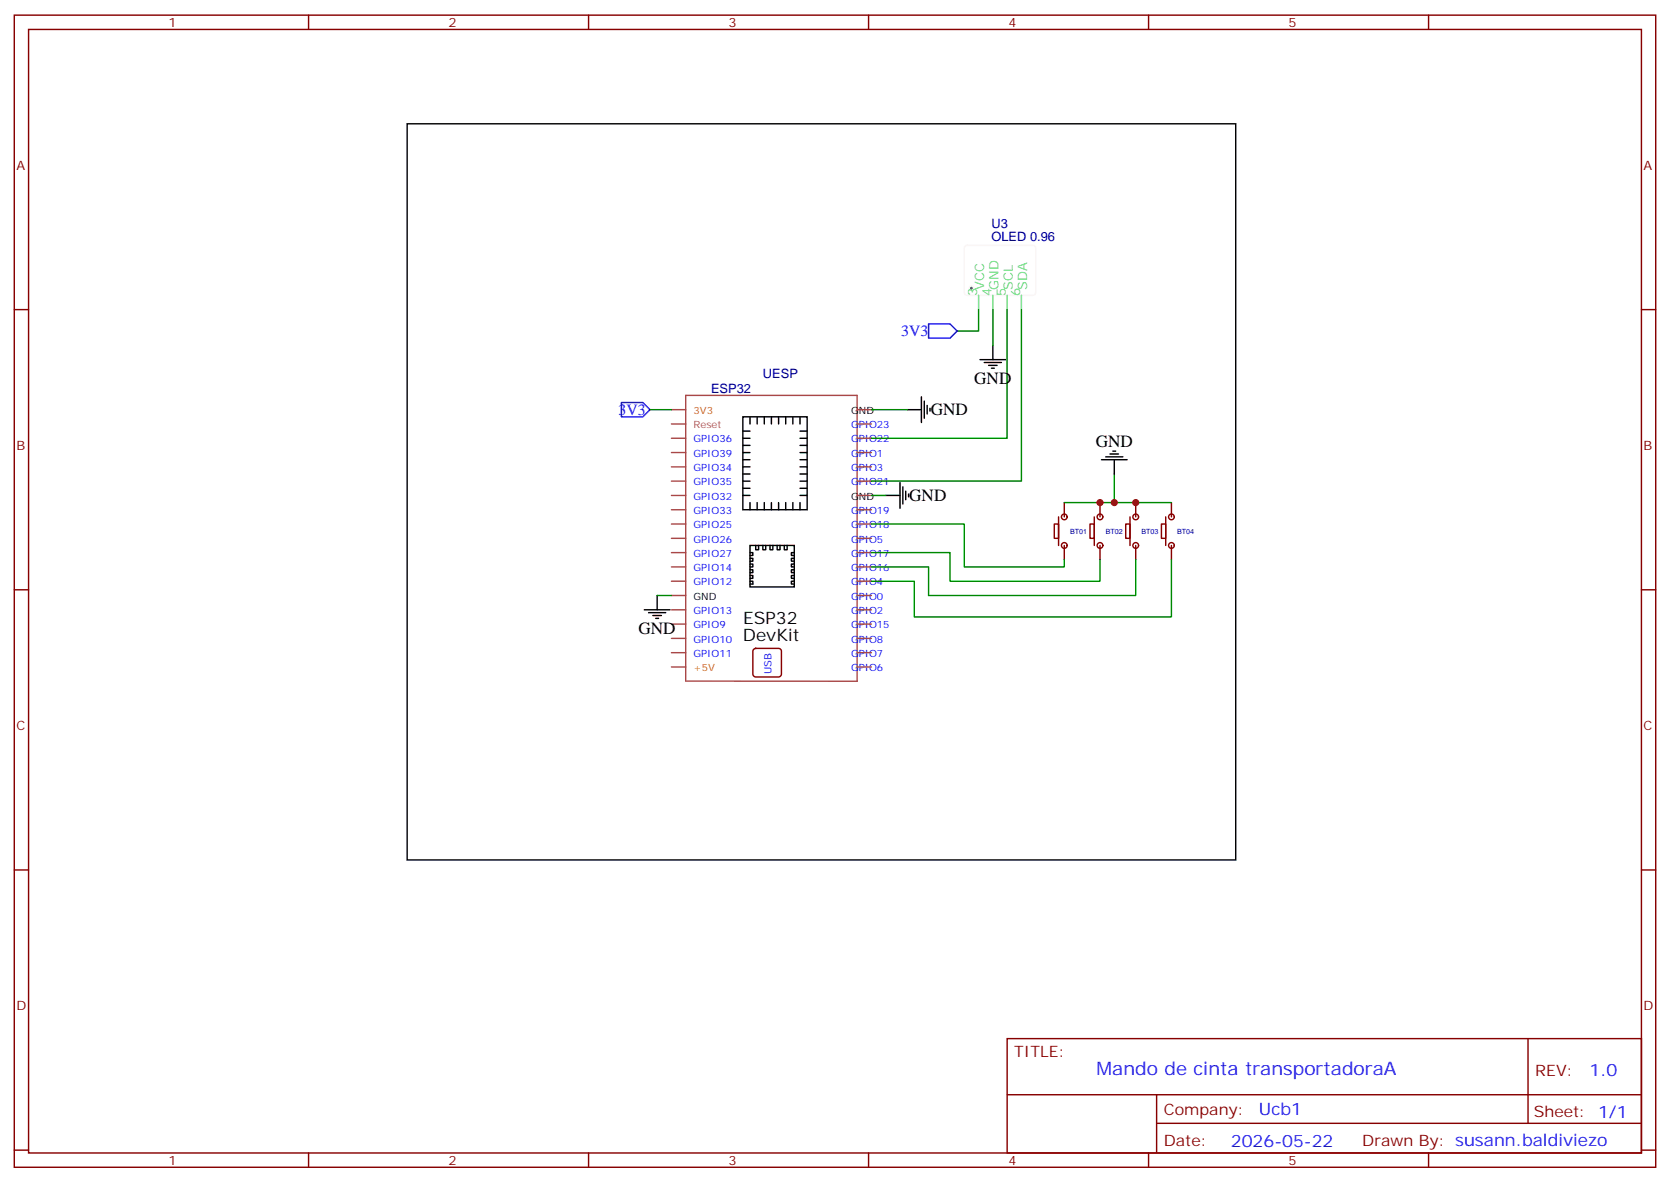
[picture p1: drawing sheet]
<svg xmlns="http://www.w3.org/2000/svg" width="412mm" height="292mm" viewBox="0 0 412 292" stroke-linecap="round" stroke-linejoin="round" font-family="sans-serif">
<g fill="none" stroke="#870000" stroke-width=".35">
<path d="M3.5 3.7h405.4v284.4h-405.4zM7.1 7.3h398.2v277.3h-398.2zM76.2 3.7v3.6M145.3 3.7v3.6M214.5 3.7v3.6M283.6 3.7v3.6M352.8 3.7v3.6M3.5 76.4h3.6M405.3 76.4h3.6M260.3 129.3h1.1v3.6h-1.1zM261.4 127.6v7M262.8 124v3.6"/>
<path d="M262.8 134.6v3.5M269.2 129.3h1v3.6h-1zM270.2 127.6v7M271.6 124v3.6M271.6 134.6v3.5M278 129.3h1v3.6h-1zM279 127.6v7M280.5 124v3.6M280.5 134.6v3.5M286.8 129.3h1.1v3.6h-1.1zM287.9 127.6v7M289.3 124v3.6"/>
<path d="M289.3 134.6v3.5M3.5 145.6h3.6M405.3 145.6h3.6M186.1 160.2l.5-.2h5.7a.71 .71 0 0 1 .7 .7v5.7a.76 .76 0 0 1-.7 .7h-5.7a.76 .76 0 0 1-.7-.7v-5.7zM3.5 214.7h3.6M405.3 214.7h3.6M248.7 256.3h156.6v28.3h-156.6zM377.3 256.4v20.8M248.7 270.2h156.5M285.6 277.2h119.6M285.6 270.2v14.1M3.5 283.8h3.6"/>
<path d="M76.2 284.6v3.5M145.3 284.6v3.5M214.5 284.6v3.5M283.6 284.6v3.5M352.8 284.6v3.5M405.3 283.8h3.6"/>
<circle cx="262.8" cy="127.6" r=".71"/>
<circle cx="262.8" cy="134.6" r=".71"/>
<circle cx="271.6" cy="127.6" r=".71"/>
<circle cx="271.6" cy="134.6" r=".71"/>
<circle cx="280.5" cy="134.6" r=".71"/>
<circle cx="280.5" cy="127.6" r=".71"/>
<circle cx="289.3" cy="127.6" r=".71"/>
<circle cx="289.3" cy="134.6" r=".71"/>
</g>
<g fill="none" stroke="#a64a4a" stroke-width=".35">
<path d="M165.8 118.7h3.5M165.8 115.2h3.5M165.8 111.7h3.5M165.8 108.2h3.5M165.8 104.6h3.5M165.8 101.1h3.5M211.7 118.7h3.5M211.7 115.2h3.5M211.7 111.7h3.5M211.7 108.2h3.5M211.7 104.6h3.5M211.7 101.1h3.5"/>
<path d="M165.8 122.3h3.5M165.8 139.9h3.5M165.8 136.4h3.5M165.8 132.9h3.5M165.8 129.3h3.5M165.8 125.8h3.5M211.7 122.3h3.5M211.7 139.9h3.5M211.7 136.4h3.5M211.7 132.9h3.5M211.7 129.3h3.5M211.7 125.8h3.5"/>
<path d="M165.8 150.5h3.5M165.8 147h3.5M165.8 143.4h3.5M165.8 154h3.5M165.8 157.6h3.5M211.7 150.5h3.5M211.7 147h3.5M211.7 143.4h3.5M211.7 154h3.5M211.7 157.6h3.5M165.8 164.6h3.5M165.8 161.1h3.5"/>
<path d="M169.5 168.1h42.2v-70.5h-42.4v70.5M211.7 164.6h3.5M211.7 161.1h3.5"/>
</g>
<g fill="none" stroke="#000" stroke-width=".35">
<path d="M100.5 30.6h204.7v181.6h-204.7zM183.4 102.9h15.9v22.9h-15.9zM183.4 118.7h1.8M183.4 117h1.8M183.4 115.2h1.8M183.4 113.5h1.8M183.4 111.7h1.8M183.4 109.9h1.8M183.4 108.2h1.8M183.4 106.4h1.8M185.2 102.9v1.7M187 102.9v1.7"/>
<path d="M188.7 102.9v1.7M190.5 102.9v1.7M192.3 102.9v1.7M194 102.9v1.7M195.8 102.9v1.7M197.6 102.9v1.7M197.6 118.7h1.7M197.6 117h1.7M197.6 115.2h1.7M197.6 113.5h1.7M197.6 111.7h1.7M197.6 109.9h1.7"/>
<path d="M197.6 108.2h1.7M197.6 106.4h1.7M183.4 122.3h1.8M183.4 120.5h1.8M185.2 134.6h10.9v10.3h-10.9zM185.2 136.4h.7v.7h-.7M185.2 137.8h.7v.7h-.7M185.2 139.2h.7v.7h-.7M185.2 124v1.8M186.6 134.6v1.1h.7v-1.1M187 124v1.8M188.4 134.6v1.1h.7v-1.1"/>
<path d="M188.7 124v1.8M190.1 134.6v1.1h.8v-1.1M190.5 124v1.8M191.9 134.6v1.1h.7v-1.1M192.3 124v1.8M193.7 134.6v1.1h.7v-1.1M194 124v1.8M195.8 124v1.8M196.1 136.4h-.7v.7h.7M196.1 137.8h-.7v.7h.7M196.1 139.2h-.7v.7h.7M197.6 124v1.8"/>
<path d="M197.6 122.3h1.7M197.6 120.5h1.7M159.1 150.5h6.4M160.2 151.2h4.2M161.2 151.9h2.1M161.9 152.6h.7M162.3 147v3.5M185.2 140.6h.7v.7h-.7M185.2 142h.7v.7h-.7M185.2 143.4h.7v.7h-.7M196.1 140.6h-.7v.7h.7M196.1 142h-.7v.7h.7"/>
<path d="M196.1 143.4h-.7v.7h.7"/>
</g>
<path d="M215.2 129.3h22.9v10.6h24.7v-1.8M215.2 136.4h19.4v7h37v-5.3M280.5 138.1v8.9h-51.2v-7.1h-14.1M289.3 138.1v14.2h-63.5v-8.9h-10.6M162.3 147h3.5" fill="none" stroke="#008700" stroke-width=".35"/>
<path d="M153.5 99.3h5.2l1.8 1.8-1.8 1.8h-5.2z" fill="none" stroke="#00f" stroke-width=".35"/>
<path d="M238.4 60.7l.4-.2h16.3a.71 .71 0 0 1 .7 .7v11a.76 .76 0 0 1-.7 .7h-16.3a.76 .76 0 0 1-.7-.7v-11z" fill="none" stroke="#f7f7f2" stroke-width=".35"/>
<circle cx="239.9" cy="71.1" r=".53" fill="#454759" stroke="#f7f7f2" stroke-width=".35"/>
<path d="M241.7 72.9v3.5M245.2 72.9v3.5M248.7 72.9v3.5M252.2 72.9v3.5" fill="none" stroke="#4ffa78" stroke-width=".35"/>
<path d="M241.7 76.4v5.3h-5.3M245.2 76.4v8.8M248.7 76.4v31.8h-33.5M252.2 76.4v42.3h-37M160.5 101.1h5.3M215.2 101.1h8.8M275.2 117v7M215.2 122.3h3.5M262.8 124h26.5" fill="none" stroke="#008700" stroke-width=".35"/>
<path d="M229.3 79.9h5.3l1.8 1.8-1.8 1.8h-5.3z" fill="none" stroke="#00f" stroke-width=".35"/>
<g fill="none" stroke="#000" stroke-width=".35">
<path d="M227.5 97.9v6.4M228.2 99v4.2M242 88.8h6.4M243.1 89.5h4.2M244.1 90.2h2.1M244.8 90.9h.7M245.2 85.2v3.6M222.2 119.1v6.3M224 101.1h3.5M229 100v2.2M229.7 100.8v.7M272 113.5h6.3"/>
<path d="M273 112.7h4.3M274.1 112h2.1M274.8 111.3h.7M275.2 113.5v3.5M218.7 122.3h3.5M223 120.2v4.2M223.7 121.2v2.1M224.4 121.9v.7"/>
</g>
<g fill="#c00">
<circle cx="271.6" cy="124" r=".88"/>
<circle cx="280.5" cy="124" r=".88"/>
<circle cx="275.2" cy="124" r=".88"/>
</g>
<text font-size="4.6" fill="#00f" x="270.8" y="265.4">Mando de cinta transportadoraA</text>
<g font-size="4.2">
<text x="240.6" y="94.9">GND</text>
<text x="229.8" y="102.5">GND</text>
<text x="270.6" y="110.3">GND</text>
<text x="224.5" y="123.7">GND</text>
<text x="183.5" y="154">ESP32</text>
<text x="157.7" y="156.6">GND</text>
<text x="183.4" y="158.3">DevKit</text>
</g>
<g font-size="4.2" fill="#00f">
<text x="392.5" y="265.6">1.0</text>
<text x="310.9" y="275.2">Ucb1</text>
<text x="304" y="283">2026-05-22</text>
</g>
<g font-size="3.9" fill="#00f">
<text x="222.5" y="83">3V3</text>
<text x="152.8" y="102.4">3V3</text>
</g>
<g font-size="3.9" fill="#800">
<text x="250.5" y="260.9">TITLE:</text>
<text x="379.1" y="265.6">REV:</text>
<text x="287.4" y="275.1">Company:</text>
<text x="378.7" y="275.7">Sheet: 1/1</text>
<text x="287.4" y="282.8">Date:</text>
<text x="336.4" y="282.9">Drawn By: susann.baldiviezo</text>
</g>
<g font-size="3.2" fill="#800">
<text x="41.6" y="6.7">1</text>
<text x="110.8" y="6.7">2</text>
<text x="179.9" y="6.7">3</text>
<text x="249.1" y="6.7">4</text>
<text x="318.2" y="6.7">5</text>
<text x="4.1" y="41.8">A</text>
<text x="405.9" y="41.8">A</text>
<text x="4.1" y="111">B</text>
<text x="405.9" y="111">B</text>
<text x="4.1" y="180.1">C</text>
<text x="405.9" y="180.1">C</text>
<text x="4.1" y="249.3">D</text>
<text x="405.9" y="249.3">D</text>
<text x="41.6" y="287.5">1</text>
<text x="110.8" y="287.5">2</text>
<text x="179.9" y="287.5">3</text>
<text x="249.1" y="287.5">4</text>
<text x="318.2" y="287.5">5</text>
</g>
<g font-size="3.2" fill="#000080">
<text x="244.8" y="59.5">OLED 0.96</text>
<text x="244.8" y="56.3">U3</text>
<text x="188.4" y="93.3">UESP</text>
<text x="175.6" y="97">ESP32</text>
</g>
<g font-size="3.2" fill="#50fa78">
<text x="243.1" y="71.6" transform="rotate(-90 243.1 71.6)">VCC</text>
<text x="246.6" y="71.6" transform="rotate(-90 246.6 71.6)">GND</text>
<text x="250.1" y="71.6" transform="rotate(-90 250.1 71.6)">SCL</text>
<text x="253.6" y="71.6" transform="rotate(-90 253.6 71.6)">SDA</text>
<text x="241.3" y="73.1" transform="rotate(-90 241.3 73.1)">3</text>
<text x="244.8" y="73.1" transform="rotate(-90 244.8 73.1)">4</text>
<text x="248.4" y="73.1" transform="rotate(-90 248.4 73.1)">5</text>
<text x="251.9" y="73.1" transform="rotate(-90 251.9 73.1)">6</text>
</g>
<text font-size="2.5" fill="#a54b4b" x="171.3" y="105.7">Reset</text>
<g font-size="2.5" fill="#c60">
<text x="171.3" y="102.1">3V3</text>
<text x="171.3" y="165.6">+5V</text>
</g>
<g font-size="2.5" fill="#00f">
<text x="210.2" y="105.7">GPIO23</text>
<text x="171.3" y="112.7">GPIO39</text>
<text x="171.3" y="109.2">GPIO36</text>
<text x="210.2" y="112.7">GPIO1</text>
<text x="210.2" y="109.2">GPIO22</text>
<text x="171.3" y="119.8">GPIO35</text>
<text x="171.3" y="116.3">GPIO34</text>
<text x="210.2" y="119.8">GPIO21</text>
<text x="210.2" y="116.3">GPIO3</text>
<text x="171.3" y="123.3">GPIO32</text>
<text x="171.3" y="130.4">GPIO25</text>
<text x="171.3" y="126.8">GPIO33</text>
<text x="210.2" y="130.4">GPIO18</text>
<text x="210.2" y="126.8">GPIO19</text>
<text x="171.3" y="137.4">GPIO27</text>
<text x="171.3" y="133.9">GPIO26</text>
<text x="210.2" y="137.4">GPIO17</text>
<text x="210.2" y="133.9">GPIO5</text>
<text x="171.3" y="141">GPIO14</text>
<text x="210.2" y="141">GPIO16</text>
<text x="171.3" y="144.5">GPIO12</text>
<text x="210.2" y="148">GPIO0</text>
<text x="210.2" y="144.5">GPIO4</text>
<text x="171.3" y="151.5">GPIO13</text>
<text x="171.3" y="155.1">GPIO9</text>
<text x="210.2" y="151.5">GPIO2</text>
<text x="210.2" y="155.1">GPIO15</text>
<text x="171.3" y="158.6">GPIO10</text>
<text x="210.2" y="158.6">GPIO8</text>
<text x="171.3" y="162.1">GPIO11</text>
<text x="190.5" y="166.4" transform="rotate(-90 190.5 166.4)">USB</text>
<text x="210.2" y="162.1">GPIO7</text>
<text x="210.2" y="165.6">GPIO6</text>
</g>
<g font-size="2.5">
<text x="210.2" y="102.1">GND</text>
<text x="210.2" y="123.3">GND</text>
<text x="171.3" y="148">GND</text>
</g>
<g font-size="1.8" fill="#000080">
<text x="264.2" y="131.8">BT01</text>
<text x="273" y="131.8">BT02</text>
<text x="281.9" y="131.8">BT03</text>
<text x="290.7" y="131.8">BT04</text>
</g>
</svg>
